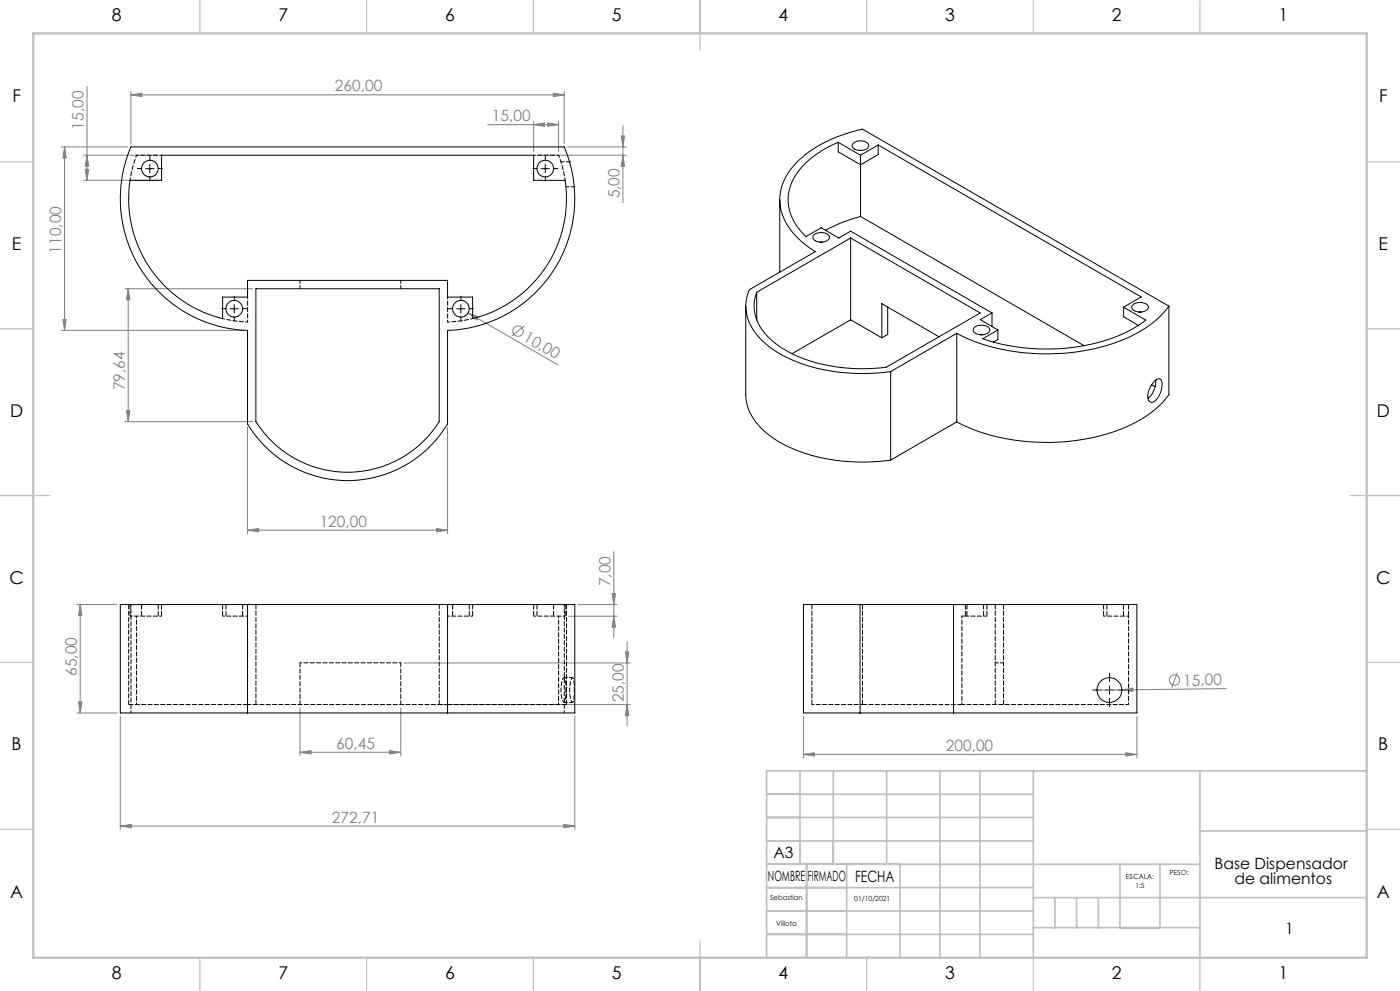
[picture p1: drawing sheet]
<svg xmlns="http://www.w3.org/2000/svg" width="420mm" height="297mm" viewBox="0 0 420 297" stroke-linecap="round" stroke-linejoin="round" font-family="sans-serif">
<g fill="none" stroke="#808080" stroke-width=".3">
<path d="M26.1 26v28M39.3 28.4l3.3-.5v1.1zM39.3 27.4v15.6M39.3 28.4h130M146.3 37.4h21.3M160.1 37.4l3.3-.5v.9zM160.1 36.4v9.1M164.3 36.9l3.3 .5-3.3 .4zM166 27.9l3.3 .5-3.3 .6zM167.6 36.4v9.1M169.3 27.4v15.6M186.9 37.7v23.1"/>
<path d="M18.4 44h19.9M19.4 44l.5 3.3h-1zM19.4 44v55M25.1 54h22.3M25.1 46.5h22.3M25.6 50.7h1l-.5 3.3zM26.1 46.5l.5 3.3h-1zM161.1 46.5h26.8M170.3 44h17.6M186.4 40.7h1l-.5 3.3zM186.9 46.5l.5 3.3h-1zM18.4 99h54.9"/>
<path d="M18.9 95.7h1l-.5 3.3zM37.5 86.5h38.3M38.5 86.5l.5 3.3h-1zM38.5 86.5v39.9M140.4 93.8l3.1 1.2-.4 .9zM140.4 93.8l27 15.6M157.3 97.8l-3.8 2.9M37.5 126.4h38.3M38 123h1l-.5 3.4zM74.3 128.1v31.8M134.3 128.1v31.8M74.3 158.9l3.3-.5v1z"/>
<path d="M74.3 158.9h60M131 158.4l3.3 .5-3.3 .5zM183.6 177.9h1l-.5 3.3zM184.1 165.3v25.7M23.1 181.2h12M24.1 181.2l.5 3.3h-1zM24.1 181.2v32.5M121.2 198.7h67.9M170.5 184.7h14.6M173.5 181.2h11.6M184.1 184.7l.5 3.3h-1zM187.6 195.4h1l-.5 3.3z"/>
<path d="M188.1 192.3v25.2M23.1 213.7h12M23.6 210.4h1l-.5 3.3zM36.1 214.7v33.9M90 212.2v14.3M120.2 212.2v14.3M132.8 211.2h56.3M172.4 214.7v33.9M188.1 211.2l.5 3.3h-1zM241.1 214.7v12.4M336.6 206.8l3.3-.6v1zM341.1 214.7v12.4"/>
<path d="M353.2 201.6l-1.7 4.5M367.9 206.4l-38.8 .5M90 225.5l3.3-.5v1zM90 225.5h30.2M116.9 225l3.3 .5-3.3 .5zM241.1 226.1l3.3-.5v1zM241.1 226.1h100M337.7 225.6l3.4 .5-3.4 .5zM36.1 247.6l3.3-.5v1zM36.1 247.6h136.3M169.2 247.1l3.2 .5-3.2 .5z"/>
<circle cx="155.4" cy="99.2" r="1.56"/>
<circle cx="352.4" cy="203.8" r="1.55"/>
</g>
<g fill="none" stroke="#000" stroke-width=".3" stroke-dasharray="15.2 1.3 1.3 1.3">
<path d="M42.5 50.5h-1.3M45 48v-1.2M45 53v1.3M47.5 50.5h1.2M161.1 50.5h-1.3M163.6 48v-1.2M163.6 53v1.3M166.1 50.5h1.2M67.8 92.5h-1.3M70.3 90v-1.2M70.3 95v1.3M72.8 92.5h1.2"/>
<path d="M135.8 92.5h-1.3M138.3 90v-1.2M138.3 95v1.3M140.8 92.5h1.2M330.3 206.8h-2.5M332.8 204.3v-2.5M332.8 209.3v2.5M335.3 206.8h2.5"/>
</g>
<path d="M43.7 50.5h2.5M44.9 49.3v2.5M162.3 50.5h2.5M163.6 49.3v2.5M69 92.5h2.5M70.3 91.3v2.5M137 92.5h2.5M138.3 91.3v2.5M331.6 206.8h2.5M332.8 205.6v2.5" fill="none" stroke="#000" stroke-width=".3"/>
<g fill="none" stroke="#c0c0c0" stroke-width=".35">
<path d="M60 0v10M110 0v10M160 0v10M210 0v15M260 0v10M310 0v10M360 0v10M0 48.5h10M410 48.5h10M0 98.5h10M410 98.5h10M0 148.5h15"/>
<path d="M405 148.5h15M0 198.5h10M410 198.5h10M0 248.5h10M410 248.5h10M60 287v10M110 287v10M160 287v10M210 282v15M260 287v10M310 287v10M360 287v10"/>
</g>
<g fill="none" stroke="#c0c0c0" stroke-width=".5">
<path d="M230 238h80M240 231v28M250 231v28M266 231v28M282 231v56M294 231v56M310 231v56M360 231v56M410 231h-180v56M230 245h80M230 252h80M230 259h130"/>
<path d="M242 259v28M254 259v28M270 259v28M336 259v19M348 259v19M360 249h50M230 266h80M230 273h80M310 269h100M310 278h50M316.5 269v9M323 269v9"/>
<path d="M329.5 269v9M230 280h80"/>
</g>
<path d="M10 10h400v277h-400z" fill="none" stroke="#c0c0c0" stroke-width=".7"/>
<g fill="#808080">
<path d="M336.6 206.8l3.3-.6v1z"/>
<path d="M140.4 93.8l3.1 1.2-.4 .9z"/>
<path d="M337.7 225.6l3.4 .5-3.4 .5zM241.1 226.1l3.3-.5v1z"/>
<path d="M90 225.5l3.3-.5v1zM116.9 225l3.3 .5-3.3 .5zM36.1 247.6l3.3-.5v1zM169.2 247.1l3.2 .5-3.2 .5z"/>
<path d="M166 27.9l3.3 .5-3.3 .6zM39.3 28.4l3.3-.5v1.1z"/>
<path d="M164.3 36.9l3.3 .5-3.3 .4zM160.1 37.4l3.3-.5v.9z"/>
<path d="M184.1 184.7l.5 3.3h-1zM183.6 177.9h1l-.5 3.3zM38 123h1l-.5 3.4zM38.5 86.5l.5 3.3h-1zM25.6 50.7h1l-.5 3.3zM26.1 46.5l.5 3.3h-1z"/>
<path d="M24.1 181.2l.5 3.3h-1zM23.6 210.4h1l-.5 3.3zM187.6 195.4h1l-.5 3.3zM188.1 211.2l.5 3.3h-1zM19.4 44l.5 3.3h-1zM18.9 95.7h1l-.5 3.3zM186.4 40.7h1l-.5 3.3zM186.9 46.5l.5 3.3h-1z"/>
<path d="M74.3 158.9l3.3-.5v1zM131 158.4l3.3 .5-3.3 .5z"/>
</g>
<g fill="none" stroke="#000" stroke-width=".3">
<path d="M39 54h9.5v-7.5h111.6v7.5h9.4a37 37 0 0 1-27.7 41.5v-6.5h-7.5v-5h-60v5h-7.5v6.5a36.9 36.9 0 0 1-27.8-41.5zM39.3 44h130a39.5 39.5 0 0 1-35 55v28.1a35 35 0 0 1-60 0v-28.1a39.5 39.5 0 0 1-35-55zM170.9 48.5h.1M233.9 59.8v21.8M251.5 42.6a25.5 25.5 0 0 0-13.9 11.9 13.6 13.6 0 0 0 3.1 15.3l1.1 1.1 4.5-2.6 5.3 3 3.6-2 42.4 24.5M251.5 42.6l6.7 3.9M251.5 42.6v2.9l6.7 3.9 5.3-3.1v-2.8M256 42.9a3.2 3.2 0 0 1 4.6 .6 2.11 2.11 0 0 1-2.7 1.6l-.6-.1a1.3 1.3 0 0 1-1.4-.6 1.3 1.3 0 0 1 .1-1.5zM257.8 45.1h.7M258.2 45.1h.1M258.2 46.5v18.4M263.5 43.5l78.9 45.5-5.3 3.1"/>
<path d="M263.5 43.5l-5.3 3M244.2 70.4a3.3 3.3 0 0 1 4.6 .6 2.24 2.24 0 0 1-2.7 1.6l-1.5-.5a1.03 1.03 0 0 1-.4-1.7zM246 72.6h.7M255.2 71.3l38.9 22.5-28.2 16.2a49.4 49.4 0 0 1-30.8-5.4 16.9 16.9 0 0 1-8.8-11.3 10.8 10.8 0 0 1 .7-5.7M255.2 71.3l-28.2 16.3M255.2 71.3v24.5M258.2 64.9l-5.6 1.8-4.9 2.3M258.2 64.9l67 38.7M76.8 86.5h55v39.9a32.5 32.5 0 0 1-55 0zM223.7 91.8v26.5a16.4 16.4 0 0 0 8.2 13 50.3 50.3 0 0 0 31.2 7l4.1-.4M227 87.6v8.3M255.2 95.8l-17.6 10.2"/>
<path d="M255.2 95.8l9.3 5.4M266.3 92v8.2l-1.8 1M287 99.9l-19.8 11.5M287 99.9v26.5M292.3 98.1a3.5 3.5 0 0 1 4.5 .3 1.22 1.22 0 0 1-1 1.7 3.1 3.1 0 0 1-3.8-1zM297.6 93.8l-3.5 2 5.3 3.1M297.6 93.8v4.1M299.4 98.9v2.8l-1.4 .8M337.1 92.1l6.6 3.9a49.2 49.2 0 0 1-28.8 8.6 59.3 59.3 0 0 1-20.1-3.1l4.6-2.6M337.1 92.1v2.8l4.4 2.6M339.9 91.3a3.5 3.5 0 0 1 4.5 .3 1.22 1.22 0 0 1-1 1.7 3.1 3.1 0 0 1-3.9-1.1zM341.7 93.5h.7"/>
<path d="M350.7 91.8a33.1 33.1 0 0 1-17 11.2 63.9 63.9 0 0 1-45.1-2.3l-1.6-.8M350.7 91.8l-92-53.1a39 39 0 0 0-20.5 10.9 14.5 14.5 0 0 0 .1 20.7l3.5 3.2 2.8 1.9-19.8 11.5a13.2 13.2 0 0 0 3.6 14.9 39.5 39.5 0 0 0 22.5 9.6 59.4 59.4 0 0 0 16.3 0M350.7 91.8v26.5a33.1 33.1 0 0 1-17 11.2 63.9 63.9 0 0 1-45.1-2.2l-1.6-.9M267.2 111.4v26.5M281.7 100.9l-17.2-9.9v10.2M294.1 100.3h.7M345.5 115.3l1 .6M346.6 114l.7-.4 .6-.1a2.59 2.59 0 0 1 .5 3.2l-.1 .6a5.8 5.8 0 0 1-2.2 3.2l-.7 .1a1.92 1.92 0 0 1-1-2.5 7.2 7.2 0 0 1 2.2-4.1zM346.7 113.9l-.3 2.3a5.1 5.1 0 0 1-2 3.1M287 126.4l-19.8 11.5M74.3 181.2h60M74.3 181.2h-38.2v32.5h38.2"/>
<path d="M74.3 181.2v32.5M134.3 181.2h38.1v32.5h-38.1M134.3 181.2v32.5M258 181.2h-16.9v32.5h16.9M258 181.2v32.5M258 181.2h28.1M286.1 181.2h55v32.5h-55M286.1 181.2v32.5M74.3 213.7h60M258 213.7h28.1"/>
<circle cx="44.9" cy="50.5" r="2.49"/>
<circle cx="163.6" cy="50.5" r="2.5"/>
<circle cx="70.3" cy="92.5" r="2.51"/>
<circle cx="138.3" cy="92.5" r="2.5"/>
<circle cx="332.8" cy="206.8" r="3.7"/>
</g>
<path d="M120.2 198.6h-30.2M76.8 211.1h55" fill="none" stroke="#000" stroke-width=".3" stroke-dasharray="1.3 .6" stroke-dashoffset=".8"/>
<path d="M38.6 181.1v30M76.8 181.1v30M131.8 181.1v30M243.6 181.1v30M258.8 181.1v30M298.6 181.1v30M301.1 181.1v30M38.6 211.1h35.7M134.3 211.1h35.7M170 211.1v-30" fill="none" stroke="#000" stroke-width=".3" stroke-dasharray="1.3 .6" stroke-dashoffset="-.1"/>
<path d="M41 46.5l-1.2 3.7-.8 3.8M169.5 54l-.7-3.8-1.2-3.7M39.3 181.1v32.5M169.3 181.1v32.5" fill="none" stroke="#000" stroke-width=".3" stroke-dasharray="1.3 .6" stroke-dashoffset=".6"/>
<path d="M169.8 206.8l-.2 3.2-.4 .5a8.1 8.1 0 0 1 0-7.5l.4 .9 .2 2.9M172.3 206.8l-.2 3.2-.4 .5a8.6 8.6 0 0 1 .1-7.5 5.2 5.2 0 0 1 .5 3.8M288.6 211.1h50" fill="none" stroke="#000" stroke-width=".3" stroke-dasharray="1.3 .6" stroke-dashoffset=".4"/>
<g fill="none" stroke="#000" stroke-width=".3" stroke-dasharray="1.3 .6" stroke-dashoffset="-.2">
<path d="M39 184.6v-3.5M42.5 181.1v3.5M47.5 184.6v-3.5M48.5 184.6v-3.5M66.8 184.6v-3.5M67.8 181.1v3.5M72.8 184.6v-3.5M135.8 181.1v3.5M140.8 184.6v-3.5M141.8 184.6v-3.5M160.1 184.6v-3.5M161.1 181.1v3.5"/>
<path d="M166.1 184.6v-3.5M169.5 184.6v-3.5M289.6 184.6v-3.5M290.1 181.1v3.5M295.1 184.6v-3.5M296.1 184.6v-3.5M331.1 184.6v-3.5M332.1 181.1v3.5M337.1 184.6v-3.5M338.6 184.6v-3.5"/>
</g>
<g fill="none" stroke="#000" stroke-width=".3" stroke-dasharray="1.3 .6" stroke-dashoffset=".7">
<path d="M48.5 46.5h-7.5M167.6 46.5h-7.5M66.8 95.5l3.7 .7 3.8 .3M74.3 96.5v-7.5M134.3 89v7.5M134.3 96.5l3.8-.3 3.7-.7M39 184.6h9.5M41 184.6v26.5M66.8 184.6h7.5M134.3 184.6h7.5M160.1 184.6h9.4M167.6 184.6v26.5"/>
<path d="M288.6 184.6v26.5M331.1 184.6h7.5M338.6 184.6v26.5M243.6 211.1h15.2"/>
</g>
<path d="M90 198.6v12.5M120.2 211.1v-12.5" fill="none" stroke="#000" stroke-width=".3" stroke-dasharray="1.3 .6" stroke-dashoffset=".1"/>
<path d="M169.8 56h2.5M170.9 48.5h-2.6M90 84v2.5M120.2 84v2.5M289.6 184.6h6.5M301.1 198.6h-2.5M74.3 211.1h2.5M131.8 211.1h2.5M169.2 210.5h2.6M171.8 203h-2.6" fill="none" stroke="#000" stroke-width=".3" stroke-dasharray="1.3 .6" stroke-dashoffset=".3"/>
<path d="M288.6 184.6h1" fill="none" stroke="#000" stroke-width=".3" stroke-dasharray="1.3 .6" stroke-dashoffset=".5"/>
<path d="M288.6 211.1h-29.8" fill="none" stroke="#000" stroke-width=".3" stroke-dasharray="1.3 .6"/>
<g font-size="5.3">
<text x="33.5" y="6.4">8</text>
<text x="83.5" y="6.4">7</text>
<text x="133.5" y="6.4">6</text>
<text x="183.5" y="6.4">5</text>
<text x="233.5" y="6.4">4</text>
<text x="283.5" y="6.4">3</text>
<text x="333.5" y="6.4">2</text>
<text x="383.5" y="6.4">1</text>
<text x="3.7" y="30.7">F</text>
<text x="413.7" y="30.7">F</text>
<text x="3.6" y="74.9">E</text>
<text x="413.6" y="74.9">E</text>
<text x="3" y="124.9">D</text>
<text x="413" y="124.9">D</text>
<text x="2.8" y="174.9">C</text>
<text x="412.8" y="174.9">C</text>
<text x="3.5" y="224.9">B</text>
<text x="413.5" y="224.9">B</text>
<text x="3" y="269.2">A</text>
<text x="413" y="269.2">A</text>
<text x="33.5" y="293.4">8</text>
<text x="83.5" y="293.4">7</text>
<text x="133.5" y="293.4">6</text>
<text x="183.5" y="293.4">5</text>
<text x="233.5" y="293.4">4</text>
<text x="283.5" y="293.4">3</text>
<text x="333.5" y="293.4">2</text>
<text x="383.5" y="293.4">1</text>
</g>
<g font-size="4.7" fill="#808080">
<text x="100.5" y="27.4">260,00</text>
<text x="25.1" y="38.9" transform="rotate(-90 25.1 38.9)">15,00</text>
<text x="147.6" y="36.3">15,00</text>
<text x="185.9" y="59.5" transform="rotate(-90 185.9 59.5)">5,00</text>
<text x="18.4" y="76" transform="rotate(-90 18.4 76)">110,00</text>
<text x="156.8" y="102" transform="rotate(30 156.8 102)">10,00</text>
<text x="37.5" y="117" transform="rotate(-90 37.5 117)">79,64</text>
<text x="95.9" y="157.9">120,00</text>
<text x="183.1" y="175.7" transform="rotate(-90 183.1 175.7)">7,00</text>
<text x="23.1" y="202.5" transform="rotate(-90 23.1 202.5)">65,00</text>
<text x="355" y="205.5" transform="rotate(-1 355 205.5)">15,00</text>
<text x="187.1" y="210.4" transform="rotate(-90 187.1 210.4)">25,00</text>
<text x="100.9" y="224.4">60,45</text>
<text x="283.8" y="225.1">200,00</text>
<text x="99.6" y="246.5">272,71</text>
</g>
<g font-size="4.7">
<text x="232" y="257.1">A3</text>
<text x="364.4" y="260.3">Base Dispensador</text>
<text x="256.5" y="264.4">FECHA</text>
<text x="370.4" y="264.9">de alimentos</text>
<text x="385.5" y="279.9">1</text>
</g>
<g font-size="4.2">
<text x="230.4" y="264.1">NOMBRE</text>
<text x="242.4" y="264.1">FIRMADO</text>
</g>
<g font-size="2.1">
<text x="337.8" y="263.6">ESCALA:</text>
<text x="350.9" y="262.3">PESO:</text>
<text x="231.1" y="269.8">Sebastian</text>
<text x="256.3" y="269.9">01/10/2021</text>
<text x="340.6" y="266.1">1:5</text>
<text x="232.9" y="277.5">Villota</text>
</g>
</svg>
